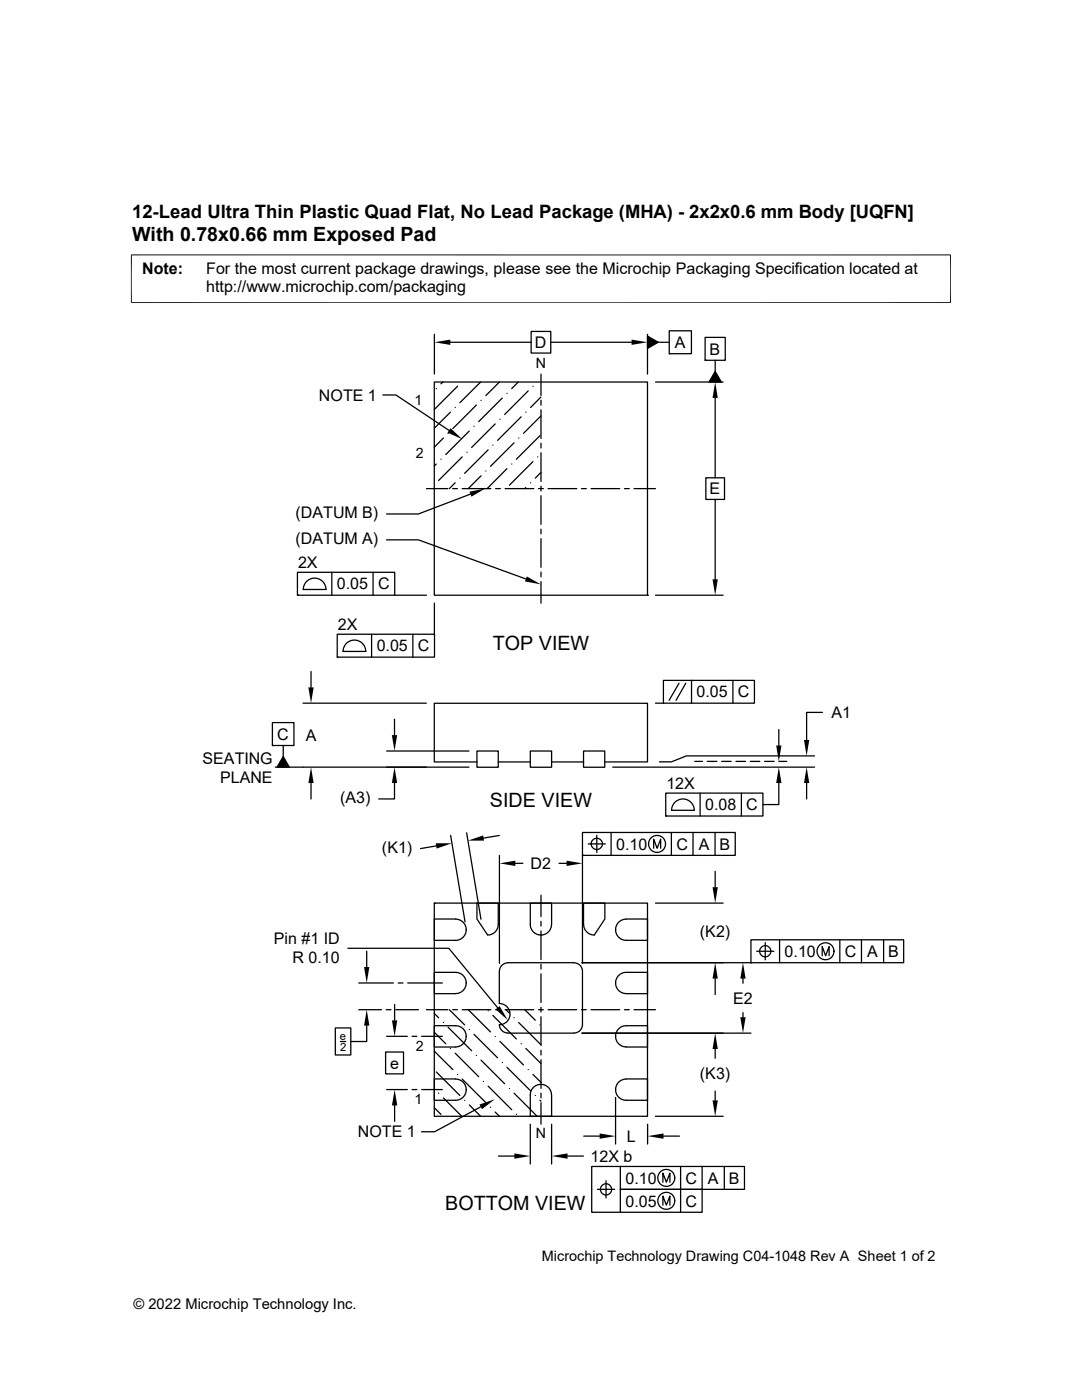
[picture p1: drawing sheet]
<svg xmlns="http://www.w3.org/2000/svg" width="216mm" height="279mm" viewBox="0 0 216 279" stroke-linecap="round" stroke-linejoin="round" font-family="sans-serif">
<g fill="none" stroke="#000" stroke-width=".25">
<path d="M76.4 78.8h2.6l10.6 7.1M86.7 76.2h42.5v42.6h-42.5zM86.7 66.7v8M87.1 77.6h.1M88.4 76.2l-.4 .4M89.9 68.3h16.1M91.3 77.1l-4.6 4.6M95.9 76.2l-4.1 4.2M96 79.9h.1M99.7 76.2l-2.8 2.8M100.2 79.4l-4.7 4.7M101.2 78.5h.1"/>
<path d="M103.4 76.2l-1.3 1.4M105.4 78l-4.7 4.7M106 66.1h3.9v4.4h-3.9zM106.3 77.1h.1M107.9 79.2l-2 2.1M107.9 74.7v4.2M107.9 79.9v.9M109.9 68.3h16.1M129.2 67.1l2.1 1.2-2.1 1.2zM129.2 66.7v8M130.8 76.2h13.5M131.3 68.3h2.2"/>
<path d="M133.5 66h4.5v4.6h-4.5zM133.5 70.6h.1M140.7 67.3h4v4.6h-4zM140.7 71.9h.1M142.7 74.1l1.2 2.1h-2.4zM142.7 71.9v2.2M142.7 79.4v16M85.1 97.5h4.3M87.1 92.6l-.4 .4M88 91.7h.1M88.5 87.4l-1.8 1.8M89.4 86.5h.1"/>
<path d="M89.9 82.3l-3.2 3.2M90.3 97.5h1M90.8 81.3h.1M90.8 96.4l-1.1 1.1M91.8 95.4h.1M92.2 97.5h5.7M92.2 91.2l-4.7 4.7M93.2 90.3h.1M93.6 86l-4.7 4.7M93.9 98.6l-10.4 4h-6.4M94.6 85.1h.1M95.1 80.8l-4.7 4.7"/>
<path d="M96 95l-2.6 2.5M96.9 94h.1M97.4 89.8l-4.7 4.7M98.3 88.8h.1M98.8 84.6l-4.7 4.7M98.9 97.5h.9M99.8 83.7h.1M100.8 97.5h5.7M101.2 93.5l-4 4M102.1 92.6h.1M102.6 88.4l-4.7 4.7M103.5 87.4h.1"/>
<path d="M104 83.2l-4.7 4.7M104.9 82.3h.1M104.9 97.3l-.2 .2M105.9 96.4h.1M106.3 92.1l-4.7 4.7M107.3 91.2h.1M107.5 97.5h.9M107.7 87l-4.7 4.7M107.9 83l-3.4 3.5M107.9 94.3l-1.1 1.1M107.9 81.8v5.7M107.9 88.5v.9"/>
<path d="M107.9 90.4v5.7M107.9 97v1M107.9 98.9v5.7M109.4 97.5h5.7M116 97.5h1M117.9 97.5h5.8M124.6 97.5h1M126.5 97.5h4.3M140.8 95.4h3.8v4.3h-3.8zM142.7 99.7v15.9M59.4 114.2h19.4v4.6h-19.4zM59.4 118.8h.1"/>
<path d="M61.3 115.9a2.27 2.27 0 0 1 2.4-.3 2.27 2.27 0 0 1 1.3 2h-4.5l.2-.9zM66.2 114.2v4.6M74.4 114.2v4.6M77.1 107.7h6.4l21.4 7.8M78.7 118.8h6.4M107.9 105.6v1M107.9 107.5v5.7M107.9 114.2v.9M107.9 116.1v4.3M129.2 118.8h.1M130.8 118.8h13.5M62.1 134v3.2"/>
<path d="M67.3 126.6h19.4v4.5h-19.4zM67.3 131.1h.1M69.2 128.3a2.27 2.27 0 0 1 2.5-.3 2.27 2.27 0 0 1 1.3 2h-4.5l.2-.9zM74.1 126.6v4.5M82.4 126.6v4.5M86.7 120.4v6.2M132.4 135.8h18.1v4.5h-18.1zM135.5 136.4l-2 3.4M136.8 136.4l-1.9 3.4M138 135.8v4.5M146.2 135.8v4.5M54.4 144.2h4.3v4.6h-4.3z"/>
<path d="M54.4 148.8h.1M56.5 148.8v2.2M56.5 151l1.2 2.1h-2.4zM60.5 140.3h24.6M62.1 156.3v3.1M77.2 149.9h16.4M78.7 156.3v3.1h-3.1M78.7 143.5v3.2M93.6 153.1h-38.7M95.2 149.9h4.2v3.2h-4.2zM95.2 152.1h-8.5v-11.7h42.5v11.7h-8.5M99.4 152.1h6.4"/>
<path d="M105.8 149.9h4.3v3.2h-4.3zM110.1 152.1h6.3M116.4 149.9h4.3v3.2h-4.3zM122.3 153.1h40.2M130.8 140.3h1.6M132.8 158.3h19.4v4.6h-19.4zM138.6 152h1.6M139.7 158.3v4.6M141.1 152h1.9M144 152h1.9M146.9 152h1.9M147.9 158.3v4.6"/>
<path d="M149.7 152h1.9M152.6 152h1.9M155.4 156.3v4.3h-3.2M155.4 145.6v3.2M155.4 152h1.6M161 156.3v3.1M162.5 150.9h-25.5l-3 1.1h-2.4M164.1 142.2h-3.1v5.5M87 168.8l-3.1 .6M89.9 166.7l2.9 17.3M93.1 166.2l2.9 17.3M99.6 166.7l-3.1 .6"/>
<path d="M99.7 170.7v21.6M102.8 172.3h1.5M107.9 178.6v4.3M111.5 172.3h1.6M116.2 166.1h30.5v4.6h-30.5zM116.2 170.7h.1M116.2 170.7v21.6M117.4 168.4h3.4M117.9 168.4a1.14 1.14 0 0 1 1.6-1.1 1.14 1.14 0 0 1 .4 1.8 1.14 1.14 0 0 1-1.9-.3v-.4M119.1 166.7v3.4M121.9 166.1v4.6M130.4 169.3v-1.8l.7 1.8 .7-1.8v1.8"/>
<path d="M132.8 162.9h.1M134 166.1v4.6M138.3 166.1v4.6M138.5 161.7a2.26 2.26 0 0 0-2.2-2.3 2.26 2.26 0 0 0-2.3 2.3h4.6M142.7 166.1v4.6M142.7 173.9v3.2M69.4 189.3h20.2l9.7 11.8M71.6 196.2h6.9M73.2 189.8v3.2M79.5 196.2h.9M81.4 196.2h6.9M86.7 180.2h42.5v42.6h-42.5z"/>
<path d="M86.7 180.2h.1M86.7 183.4h4.2a2.12 2.12 0 0 1 2.1 2.1 2.12 2.12 0 0 1-2.1 2.2h-4.2zM86.7 194.1h4.2a2.13 2.13 0 0 1 2.1 2.1 2.13 2.13 0 0 1-2.1 2.1h-4.2zM93 185.5h.1M93 196.2h.1M95.2 180.2h4.2v4.3a2.1 2.1 0 0 1-2.1 2.1l-2.1-3.2zM99.6 193.8v6.5M101.3 192.2a1.66 1.66 0 0 0-1.6 1.6M101.3 192.1h13.2M105.8 180.2h4.3l-.1 4.3a2.12 2.12 0 0 1-2.1 2.1 2.12 2.12 0 0 1-2.1-2.1zM107.9 186.6h.1M107.9 183.9v.9"/>
<path d="M107.9 185.8v5.7M107.9 192.4v1M107.9 194.4v5.7M114.5 192.2a1.66 1.66 0 0 1 1.7 1.6v10.7a1.66 1.66 0 0 1-1.7 1.7h-13.2a1.74 1.74 0 0 1-1.6-1.7M116.1 192.1h33.7M116.4 184.5v-4.3h4.3v3.2l-2.1 3.2a2.1 2.1 0 0 1-2.1-2.1M122.8 185.5h.1M122.8 196.2h.1M123.4 184l.5-.3 .8-.2 4.5-.1v4.3h-4.3a2.12 2.12 0 0 1-1.9-1.3 2.12 2.12 0 0 1 .4-2.4zM123.4 194.7l.5-.4 .8-.2h4.5v4.2h-4.3a2.14 2.14 0 0 1-1.9-1.3 2.14 2.14 0 0 1 .4-2.3zM130.8 180.2h13.5M142.7 195.3v3.2"/>
<path d="M148.3 195.3v.9M149.8 187.6h30.5v4.5h-30.5zM149.8 192.1h.1M151 189.8h3.4M152.7 188.1v3.5M155.6 187.6v4.5M164.1 190.7v-1.8l.6 1.8 .7-1.8v1.8M167.6 187.6v4.5M171.9 187.6v4.5M176.3 187.6v4.5M66.9 205.1h3.1v5.4h-3.1zM67.9 207.9h1.1"/>
<path d="M71.6 201.5h4.5M73.2 204.7v3.2h-3.2M76.9 210h3.6v4.3h-3.6zM77.1 201.5h.9M77.2 206.8h4.1M77.2 217.4h4.1M78.7 200.5v3.1M79 201.5h4.5M82.2 206.8h1M82.2 217.4h1M84.1 206.8h4.2M84.1 217.4h4.2"/>
<path d="M85.1 201.5h4.3M86.7 202.2l.8 .9M86.7 215.3h4.2a2.12 2.12 0 0 1 2.1 2.2 2.12 2.12 0 0 1-2.1 2.1h-4.2zM86.7 206l2.2 2.3M86.7 209.8l3.7 3.7M87.1 213.9l4.7 4.7M87.5 218.2h.1M88.5 204.1h.1M88.5 219.1l3.6 3.7M89.4 205l4.7 4.7M89.7 201.5l3 3M89.9 209.2h.1"/>
<path d="M90.3 201.5h1M90.8 210.2l4.7 4.7M91.3 214.4h.1M92.2 201.5h5.7M92.2 215.3l4.7 4.7M92.7 219.6h.1M93 206.8a2.1 2.1 0 0 1-2.1 2.1M93 206.8a2.1 2.1 0 0 0-2.1-2.1h-4.2v4.3h4.2M93 206.8h.1M93 217.5h.1M93.4 201.5l4.5 4.5M93.6 205.5h.1"/>
<path d="M94.6 206.4l4.7 4.7M95.1 210.7h.1M96 211.6l4.7 4.7M96.5 215.8h.1M97.4 201.7h.1M97.4 216.8l4.7 4.7M98.3 202.6l4.7 4.7M98.8 206.9h.1M98.9 201.5h.9M99.6 200.3a2.12 2.12 0 0 1 2.2 2.1 2.12 2.12 0 0 1-2.2 2.1M99.8 207.8l4.7 4.7M100.2 212h.1"/>
<path d="M100.8 201.5h5.7M100.9 201.5l.7 .7M101.2 213l4.7 4.7M101.6 217.2h.1M102.6 203.1h.1M102.6 218.2l4.6 4.6M103.5 204.1l4.4 4.4M104 208.3h.1M104.7 201.5l2.1 2.1M104.9 209.2l3 3M105.4 213.5h.1M106.3 214.4l1.6 1.6"/>
<path d="M106.4 217a2.12 2.12 0 0 1 2.3-.4 2.12 2.12 0 0 1 1.3 1.9l.1 4.3h-4.3v-4.6l.3-.7zM106.8 218.6h.1M107.5 201.5h.9M107.7 204.5h.1M107.7 219.6l.2 .2M107.9 216.4h.1M107.9 201v1M107.9 202.9v5.7M107.9 209.6v.9M107.9 211.5v5.7M107.9 218.2v.9M109.4 201.5h5.7"/>
<path d="M116 201.5h1M117.9 201.5h5.8M122.8 206.8a2.1 2.1 0 0 1 2.1-2.1h4.3v4.3h-4.3M122.8 206.8a2.1 2.1 0 0 0 2.1 2.1M122.8 206.8h.1M122.8 217.5h.1M122.8 219v9.3M123.4 216l.5-.4 .8-.2 4.5-.1v4.3h-4.3a2.12 2.12 0 0 1-1.9-1.3 2.12 2.12 0 0 1 .4-2.3zM124.6 201.5h1M126.5 201.5h4.3M142.7 209.4v1.8M142.7 217.7v1.9"/>
<path d="M148.3 202.1v.9M149.8 206.2h-33.7M78.7 220.6v3.2M86.7 221.1l1.3 1.3M93.6 220.5l2.3 2.3M95.9 220.9l-9.2 5h-2.6M97.9 221h.1M98.8 221.9l.9 .9M99.5 230.7h3.1M103 222.4h.1M105.8 224.4v7.9M107.9 220.1v4.3"/>
<path d="M110.1 224.4v7.9M113.2 230.7h3.2M116.5 226.7h3.2M119.2 237.4h3.4M120.9 235.6v3.5M123.8 232.8v4.6h16.3v4.5h-22v-9.1h30.4v4.6h-24.7v4.5M129.2 224.4v3.9M130.8 222.8h13.5M132.3 235.9v-1.8l.7 1.8 .7-1.8v1.8M132.4 226.7h3.2M135.8 232.8v9.1M140.1 232.8v4.6"/>
<path d="M144.5 232.8v4.6M132.3 240.5v-1.8l.7 1.8 .7-1.8v1.8"/>
<circle cx="131.1" cy="168.4" r="1.69"/>
<circle cx="152.7" cy="189.8" r="1.12"/>
<circle cx="164.7" cy="189.9" r="1.69"/>
<circle cx="120.9" cy="237.4" r="1.12"/>
<circle cx="132.9" cy="235.1" r="1.69"/>
<circle cx="132.9" cy="239.7" r="1.69"/>
</g>
<g fill="#000">
<path d="M86.7 68.3l3.2-.5v1zM126 67.8l3.2 .5-3.2 .5zM129.2 67.1l2.1 1.2-2.1 1.2zM142.7 76.2l.5 3.2h-1zM142.7 74.1l1.2 2.1h-2.4zM89.9 85.4l2.3 2.3-2.9-1.4zM93.7 98.1l3.1-.6-2.7 1.6zM105.1 115l2.8 1.6-3.1-.6zM142.2 115.6h1l-.5 3.2zM61.5 137.2h1.1l-.5 3.1zM56.5 151l1.2 2.1h-2.4zM62.1 153.1l.5 3.2h-1.1z"/>
<path d="M78.2 146.7h1l-.5 3.2zM78.7 153.1l.5 3.2h-1zM155.4 153.1l.5 3.2h-1zM154.9 148.8h1l-.5 3.2zM161 153.1l.5 3.2h-1.1zM160.4 147.7h1.1l-.5 3.2zM87 168.3h3.2l-3.1 1.1zM93.4 167.8l3-1.1 .2 1.1zM99.7 172.3l3.1-.5v1zM113.1 171.8l3.1 .5-3.1 .5zM142.2 177.1h1l-.5 3.1zM72.6 193h1.1l-.5 3.2z"/>
<path d="M142.7 192.1l.5 3.2h-1zM148.3 192.1l.5 3.2h-1.1zM73.2 201.5l.5 3.2h-1.1zM78.2 203.6h1.1l-.6 3.2zM98.9 201.4l.8-.6 1.6 2.8zM142.7 206.2l.5 3.2h-1zM142.2 219.6h1l-.5 3.2zM147.7 203h1.1l-.5 3.2zM78.7 217.4l.6 3.2h-1.1zM95.7 220.4l3-1-2.5 2zM102.6 230.2l3.2 .5-3.2 .5zM110.1 230.7l3.1-.5v1z"/>
<path d="M119.7 226.2l3.1 .5-3.1 .6zM129.2 226.7l3.2-.5v1.1z"/>
</g>
<path d="M26.1 50.9h163.7M26.2 50.8v9.7M189.7 50.8v9.7M26.1 60.4h163.7" fill="none" stroke="#000" stroke-width=".2"/>
<g font-size="3.9">
<text x="26.4" y="48">With 0.78x0.66 mm Exposed Pad</text>
<text x="98.3" y="129.7">TOP VIEW</text>
<text x="97.8" y="161">SIDE VIEW</text>
<text x="88.8" y="241.4">BOTTOM VIEW</text>
</g>
<text font-size="3.7" x="26.4" y="43.5">12-Lead Ultra Thin Plastic Quad Flat, No Lead Package (MHA) - 2x2x0.6 mm Body [UQFN]</text>
<g font-size="3.2">
<text x="28.4" y="54.6">Note:</text>
<text x="41.1" y="58.3">http://www.microchip.com/packaging</text>
<text x="41.1" y="54.6">For the most current package drawings, please see the Microchip Packaging Specification located at</text>
<text x="106.7" y="69.4">D</text>
<text x="134.7" y="69.4">A</text>
<text x="141.6" y="70.8">B</text>
<text x="63.6" y="79.9">NOTE 1</text>
<text x="141.6" y="98.7">E</text>
<text x="59" y="103.4">(DATUM B)</text>
<text x="59" y="108.6">(DATUM A)</text>
<text x="59.5" y="113.4">2X</text>
<text x="67.2" y="117.6">0.05</text>
<text x="75.4" y="117.6">C</text>
<text x="67.4" y="125.8">2X</text>
<text x="75.2" y="130">0.05</text>
<text x="83.4" y="130">C</text>
<text x="139" y="139.2">0.05</text>
<text x="147.2" y="139.2">C</text>
<text x="165.9" y="143.3">A1</text>
<text x="55.3" y="147.6">C</text>
<text x="61" y="147.9">A</text>
<text x="40.4" y="152.4">SEATING</text>
<text x="43.9" y="156.3">PLANE</text>
<text x="67.9" y="160.3">(A3)</text>
<text x="133" y="157.5">12X</text>
<text x="140.7" y="161.7">0.08</text>
<text x="148.9" y="161.7">C</text>
<text x="76.2" y="170.2">(K1)</text>
<text x="105.9" y="173.4">D2</text>
<text x="123" y="169.6">0.10</text>
<text x="135" y="169.6">C</text>
<text x="139.4" y="169.6">A</text>
<text x="143.6" y="169.6">B</text>
<text x="54.7" y="188.4">Pin #1 ID</text>
<text x="139.7" y="187">(K2)</text>
<text x="156.6" y="191">0.10</text>
<text x="168.6" y="191">C</text>
<text x="173" y="191">A</text>
<text x="177.2" y="191">B</text>
<text x="58.4" y="192.2">R 0.10</text>
<text x="146.3" y="200.3">E2</text>
<text x="77.9" y="213.3">e</text>
<text x="139.7" y="215.3">(K3)</text>
<text x="71.4" y="227">NOTE 1</text>
<text x="125.1" y="227.9">L</text>
<text x="117.9" y="231.8">12X b</text>
<text x="124.8" y="236.2">0.10</text>
<text x="136.8" y="236.2">C</text>
<text x="141.2" y="236.2">A</text>
<text x="145.4" y="236.2">B</text>
<text x="124.8" y="240.8">0.05</text>
<text x="136.8" y="240.8">C</text>
</g>
<g font-size="2.9">
<text x="108.1" y="251.7">Microchip Technology Drawing C04-1048 Rev A Sheet 1 of 2</text>
<text x="26.6" y="261.3">© 2022 Microchip Technology Inc.</text>
</g>
<g font-size="2.8">
<text x="106.9" y="73.5">N</text>
<text x="82.7" y="80.8">1</text>
<text x="83" y="91.4">2</text>
<text x="83" y="209.7">2</text>
<text x="82.7" y="220.2">1</text>
<text x="106.9" y="227.2">N</text>
</g>
<g font-size="2.2">
<text x="67.8" y="207.6">e</text>
<text x="67.9" y="209.7">2</text>
</g>
</svg>
